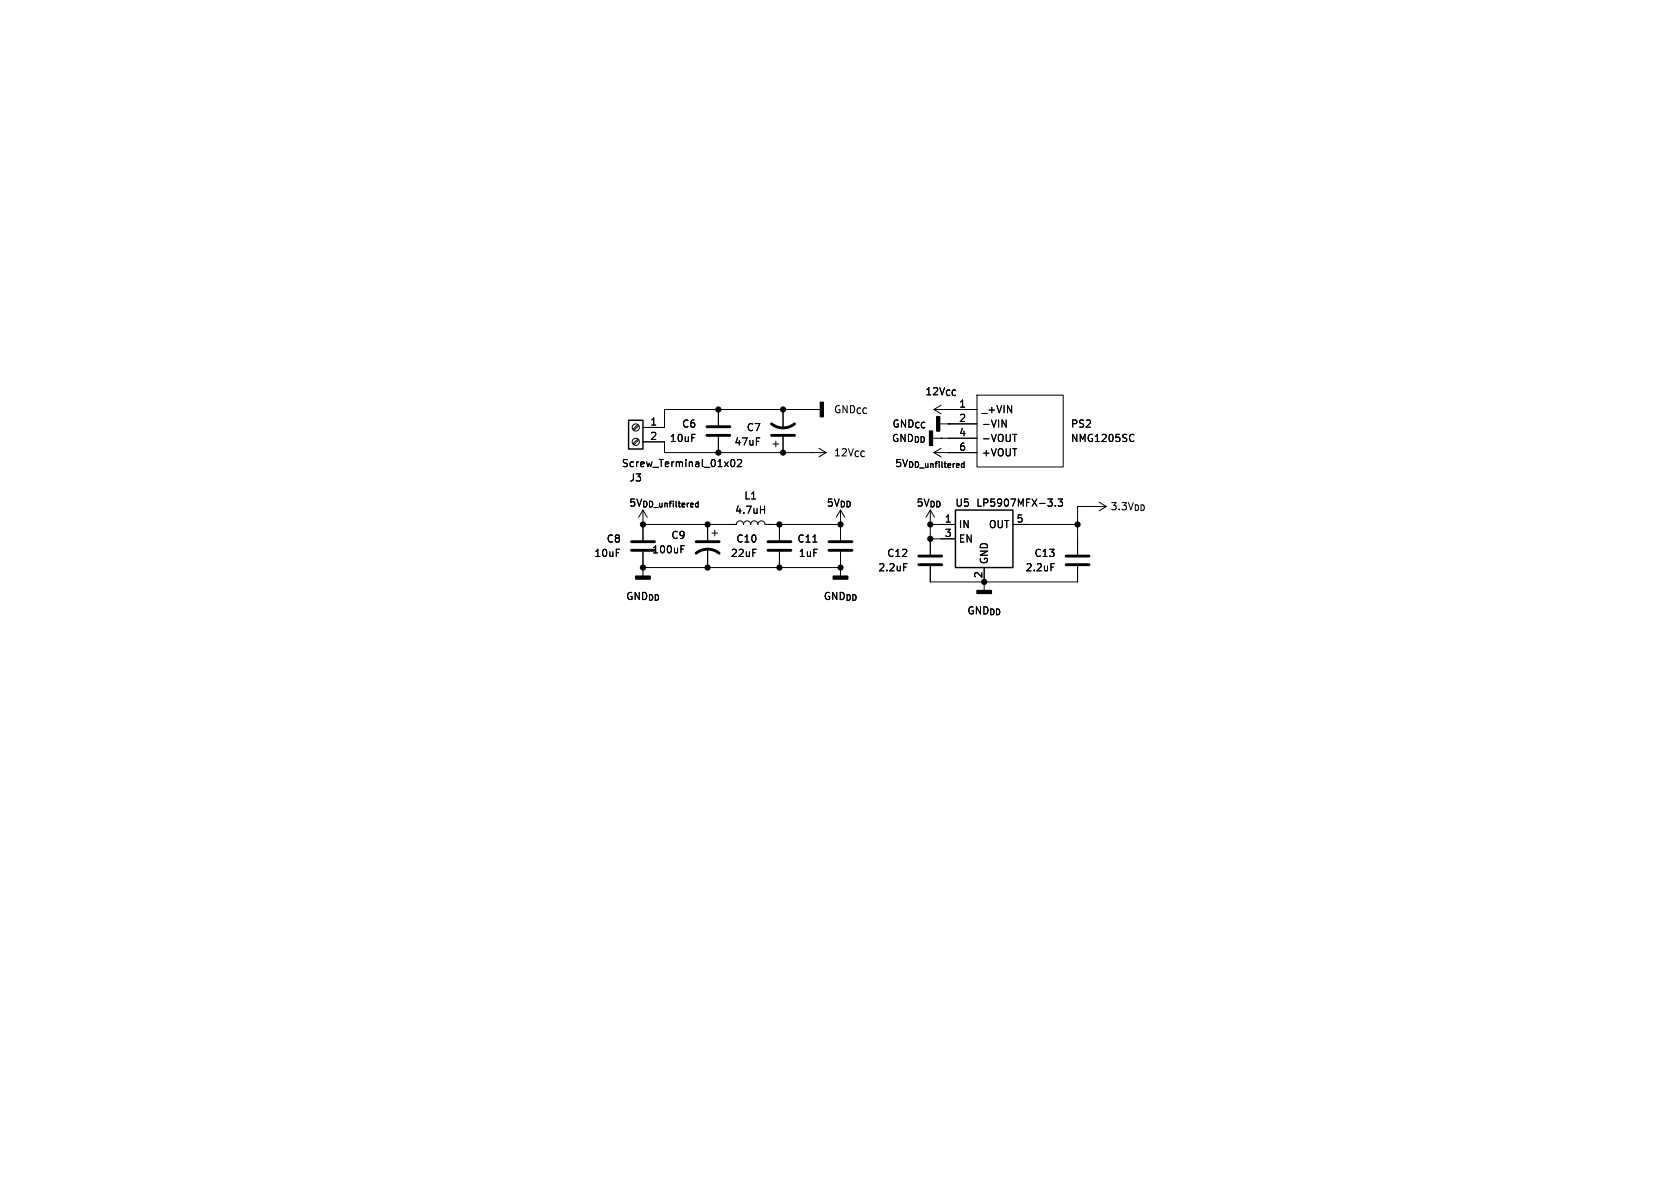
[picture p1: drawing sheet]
<svg xmlns="http://www.w3.org/2000/svg" width="297mm" height="210mm" viewBox="0 0 297 210" stroke-linecap="round" stroke-linejoin="round" font-family="sans-serif">
<g fill="none" stroke="#000" stroke-width=".18">
<path d="M112.8 75.1l-.9 .8M112.8 77.6l-.9 .8M112.9 75.2l-.8 .9M112.9 77.8l-.8 .8M113.7 78.1h3.8v1.9h28.5M127 72.4v2.8M127 77.2v2.8M136.7 78.5h1M137.2 78v1M138.4 72.4v3.3M138.4 77.2v2.8M143.5 72.4h.1"/>
<path d="M144.8 79.2l1.2 .8M145 72.4h-27.5v3.2h-3.8M165.1 72.4h7.6M165.1 72.4l1.3 .8M166.1 74.9h6.6M166.4 71.6l-1.3 .8M166.4 79.2l-1.3 .8M166.4 77.5h6.3M167.6 74.9h.1M167.6 72.4h.1M172.7 69.9h15.3v12.7h-15.3zM177.2 74.2l.7 1.3v-1.3"/>
<path d="M179 76.8h.8M200.2 76.8l.3 .1M200.5 77.9l-.3 .1M113.7 92.7h16.5a.64 .64 0 0 1 .6-.6 .64 .64 0 0 1 .6 .6 .64 .64 0 0 1 .7-.6 .64 .64 0 0 1 .6 .6 .64 .64 0 0 1 .6-.6 .64 .64 0 0 1 .7 .6 .64 .64 0 0 1 .6-.6 .64 .64 0 0 1 .7 .6h13.3M113.7 92.7h.1M113.7 90.2v5.3M113.7 97.5v4.4M113.7 90.2l-.8 1.2M113.7 90.2l.7 1.2M120.4 97.1h.4M120.4 96.5h.6M125.1 92.7v2.8"/>
<path d="M125.1 97v3.3M125.9 94.2h1M126.4 93.7v1M129.3 81.3l.2-.1a.68 .68 0 0 1 .4 .7 .68 .68 0 0 1-.4 .6l-.2-.1-.1-.4zM130.4 81.3l.5-.1 .2 .4-.8 .9h.8M134.4 90.1h.8M135.2 89.5v1.2M137.8 92.7v2.8M137.8 97.5v2.8M143.5 80h.1M143.7 95.8h.7M146 80l-1.2 .8"/>
<path d="M148.6 92.7h.1M148.6 90.2l-.8 1.2M148.6 90.2l.8 1.2M148.6 90.2v5.3M148.6 97.5v4.4M159.8 99.6h.6M164.5 92.7h.1M164.5 92.7h4.4M164.5 90.2v7.8M164.5 95.3h4.4M164.5 90.2l-.8 1.2M164.5 90.2l.7 1.2"/>
<path d="M165.1 80h7.6M165.1 80l1.3 .8M167.6 80h.1M179.1 92.7h11.4M185.2 88.2h.8l-.4 .5M185.8 99.6h.6M185.9 88.8l.1 .1-.1 .5M186.6 89.4v.1M187.1 88.2h.7l-.4 .5 .4 .1v.6l-.2 .1-.5-.1M193 89.5h.1M194.3 88.8l1.3 .7M195.6 89.5h-5.1v8.5"/>
<path d="M195.6 89.5l-1.3 .8M113.7 100.3h.1M113.7 100.3h34.9M148.6 100.3h.1M164.5 100.1v2.8h26v-2.8M174 100.3v4.1"/>
<circle cx="112.4" cy="75.6" r=".63"/>
<circle cx="112.4" cy="78.1" r=".63"/>
</g>
<g fill="none" stroke="#000" stroke-width=".51">
<path d="M125 77h4M125 75.4h4M136.4 74.9a3.3 3.3 0 0 0 4.1 0M136.4 77h4.1M111.6 95.8h4.1M111.6 97.3h4.1M123.1 97.8a3.3 3.3 0 0 1 4 0M123.1 95.8h4M135.8 95.8h4M135.8 97.3h4M146.6 95.8h4M146.6 97.3h4"/>
<path d="M162.4 98.3h4.1M162.4 99.8h4.1M188.5 98.3h4M188.5 99.8h4"/>
</g>
<path d="M145 71.1h.5v2.6h-.5zM164.3 76.2h.5v2.5h-.5zM165.6 73.7h.5v2.5h-.5zM112.4 101.9h2.5v.5h-2.5zM147.3 101.9h2.6v.5h-2.6zM172.7 104.4h2.6v.5h-2.6z" fill="#000" stroke="#000" stroke-width=".25"/>
<path d="M111.1 74.3h2.6v5.1h-2.6zM168.9 90.2h10.2v10.1h-10.2z" fill="none" stroke="#000" stroke-width=".25"/>
<g fill="#000" stroke="#000" stroke-width=".18">
<circle cx="127" cy="72.4" r=".46"/>
<circle cx="138.4" cy="72.4" r=".46"/>
<circle cx="113.7" cy="92.7" r=".46"/>
<circle cx="125.1" cy="92.7" r=".46"/>
<circle cx="127" cy="80" r=".46"/>
<circle cx="137.8" cy="92.7" r=".46"/>
<circle cx="138.4" cy="80" r=".46"/>
<circle cx="148.6" cy="92.7" r=".46"/>
<circle cx="164.5" cy="95.3" r=".46"/>
<circle cx="164.5" cy="92.7" r=".46"/>
<circle cx="190.5" cy="92.7" r=".46"/>
<circle cx="113.7" cy="100.3" r=".46"/>
<circle cx="125.1" cy="100.3" r=".46"/>
<circle cx="137.8" cy="100.3" r=".46"/>
<circle cx="148.6" cy="100.3" r=".46"/>
<circle cx="174" cy="102.9" r=".46"/>
</g>
<g font-size="1.8">
<text x="163.5" y="70.1">12V_{CC}</text>
<text x="114.9" y="75.3">1</text>
<text x="114.9" y="77.9">2</text>
<text x="120.5" y="75.8">C6</text>
<text x="131.9" y="76.4">C7</text>
<text x="147.3" y="73.3">GND_{CC}</text>
<text x="157.7" y="75.8">GND_{CC}</text>
<text x="169.5" y="72.1">1</text>
<text x="169.5" y="74.7">2</text>
<text x="169.5" y="77.2">4</text>
<text x="173.5" y="73.3">_+VIN</text>
<text x="173.5" y="75.8">-VIN</text>
<text x="189.2" y="75.8">PS2</text>
<text x="109.8" y="82.8">Screw_Terminal_01x02</text>
<text x="118.3" y="78.3">10uF</text>
<text x="129.8" y="79">47uF</text>
<text x="147.3" y="80.9">12V_{CC}</text>
<text x="157.6" y="78.3">GND_{DD}</text>
<text x="158.1" y="82.8">5V_{DD_unfiltered}</text>
<text x="169.5" y="79.8">6</text>
<text x="173.5" y="78.3">-VOUT</text>
<text x="173.5" y="80.9">+VOUT</text>
<text x="189.2" y="78.3">NMG1205SC</text>
<text x="111.1" y="89.8">5V_{DD_unfiltered}</text>
<text x="111.2" y="85.3">J3</text>
<text x="131.5" y="88.5">L1</text>
<text x="146.1" y="89.8">5V_{DD}</text>
<text x="161.9" y="89.8">5V_{DD}U5</text>
<text x="172.5" y="89.8">LP5907MFX-3.3</text>
<text x="118.6" y="95.5">C9</text>
<text x="129.9" y="91">4.7uH</text>
<text x="166.9" y="92.5">1</text>
<text x="166.9" y="95">3</text>
<text x="169.4" y="93.6">IN</text>
<text x="174.7" y="93.6">OUT</text>
<text x="179.6" y="92.5">5</text>
<text x="196.2" y="90.4">3.3V_{DD}</text>
<text x="105" y="98.7">10uF</text>
<text x="107.2" y="96.1">C8</text>
<text x="115.2" y="98">100uF</text>
<text x="129.1" y="98.7">22uF</text>
<text x="130.1" y="96.1">C10</text>
<text x="140.9" y="96.1">C11</text>
<text x="141.1" y="98.7">1uF</text>
<text x="155.2" y="101.2">2.2uF</text>
<text x="156.8" y="98.7">C12</text>
<text x="169.4" y="96.1">EN</text>
<text x="174.9" y="99.8" transform="rotate(-90 174.9 99.8)">GND</text>
<text x="181.2" y="101.2">2.2uF</text>
<text x="182.8" y="98.7">C13</text>
<text x="110.6" y="106.3">GND_{DD}</text>
<text x="145.5" y="106.3">GND_{DD}</text>
<text x="173.7" y="102.3" transform="rotate(-90 173.7 102.3)">2</text>
<text x="170.9" y="108.8">GND_{DD}</text>
</g>
</svg>
